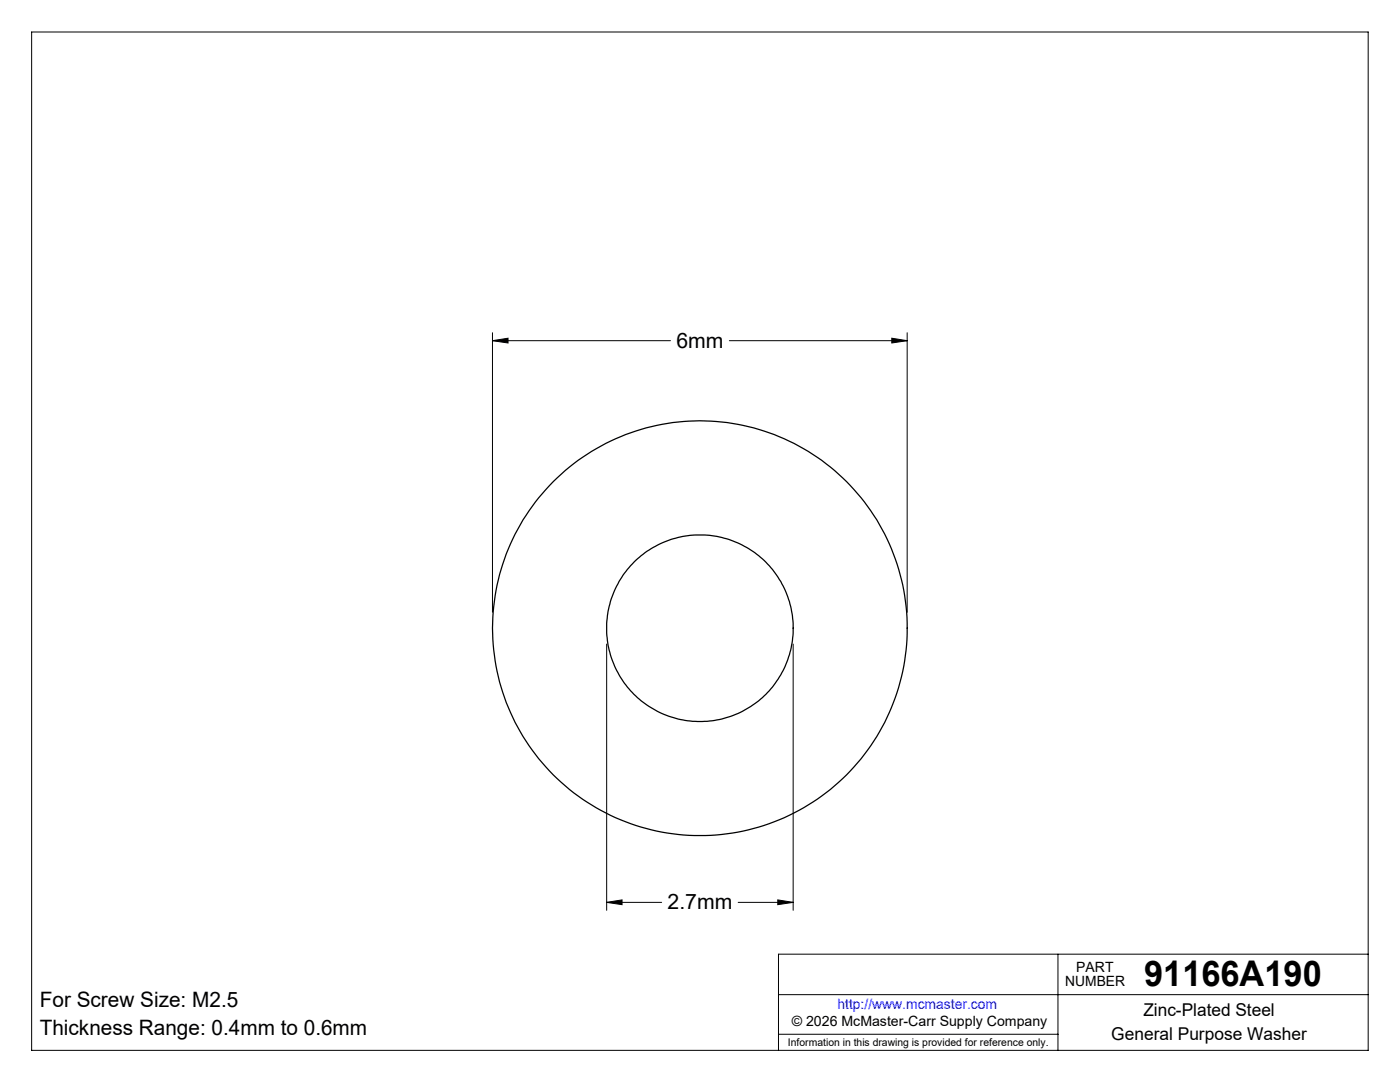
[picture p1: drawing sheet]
<svg xmlns="http://www.w3.org/2000/svg" width="279mm" height="216mm" viewBox="0 0 279 216" stroke-linecap="round" stroke-linejoin="round" font-family="sans-serif">
<g fill="none" stroke="#000" stroke-width=".2">
<path d="M6.3 6.4h266.7v203.2h-266.7zM98.3 68l3.1-.5v.9zM98.3 66.4v55.8M98.3 68h35.5M145.6 68h35.4M178 67.5l3 .5-3 .4zM181 66.4v55.8M121.1 128.5v53.1M158.3 128.5v53.1M155.2 179.6l3.1 .5-3.1 .4zM121.1 180.1l3-.5v.9zM121.1 180.1h10.9"/>
<path d="M147.3 180.1h11M155.4 198.5h117.6M211.1 190.4v19.2M273 190.4h-117.6v19.2M155.4 206.4h55.7"/>
</g>
<g fill="none" stroke="#000" stroke-width=".25">
<circle cx="139.7" cy="125.4" r="41.4"/>
<circle cx="139.7" cy="125.3" r="18.6"/>
</g>
<path d="M98.3 68l3.1-.5v.9zM178 67.5l3 .5-3 .4zM121.1 180.1l3-.5v.9zM155.2 179.6l3.1 .5-3.1 .4z" fill="#000"/>
<text font-size="7.1" x="228.3" y="196.8">91166A190</text>
<g font-size="4.2">
<text x="135" y="69.4">6mm</text>
<text x="133.2" y="181.4">2.7mm</text>
<text x="7.9" y="200.9">For Screw Size: M2.5</text>
<text x="7.9" y="206.5">Thickness Range: 0.4mm to 0.6mm</text>
</g>
<g font-size="3.5">
<text x="228.2" y="202.8">Zinc-Plated Steel</text>
<text x="221.8" y="207.5">General Purpose Washer</text>
</g>
<g font-size="2.8">
<text x="212.6" y="196.8">NUMBER</text>
<text x="214.8" y="194">PART</text>
<text x="158" y="204.8">© 2026 McMaster-Carr Supply Company</text>
</g>
<text font-size="2.8" fill="#00f" x="167.1" y="201.4">http://www.mcmaster.com</text>
<text font-size="2.1" x="157.3" y="208.6">Information in this drawing is provided for reference only.</text>
</svg>
